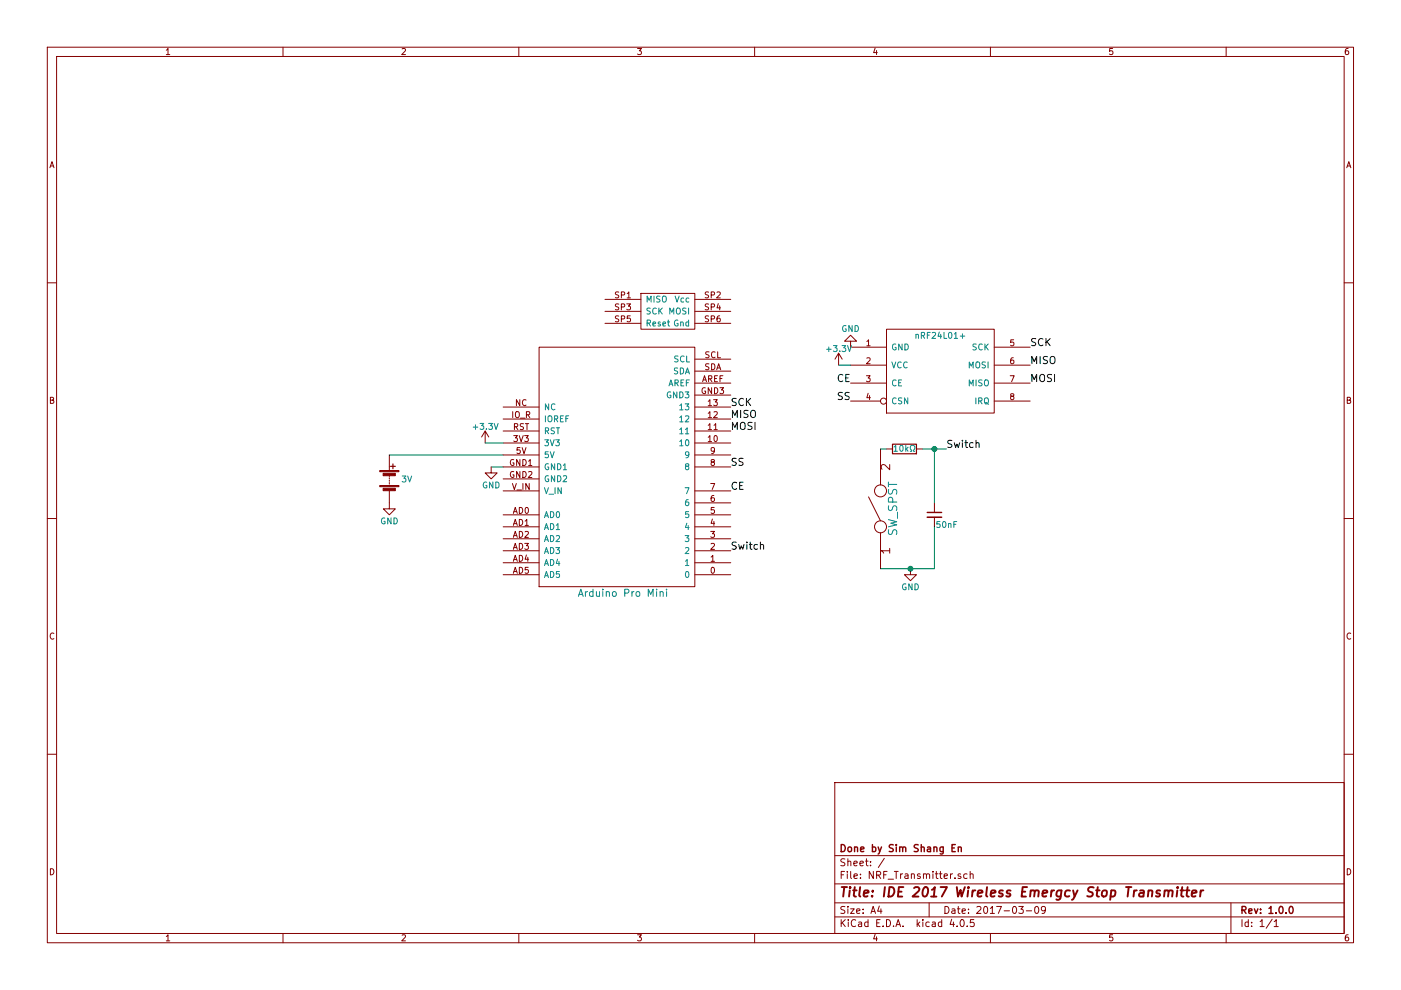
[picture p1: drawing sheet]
EESchema Schematic File Version 2
LIBS:power
LIBS:device
LIBS:transistors
LIBS:conn
LIBS:linear
LIBS:regul
LIBS:74xx
LIBS:cmos4000
LIBS:adc-dac
LIBS:memory
LIBS:xilinx
LIBS:microcontrollers
LIBS:dsp
LIBS:microchip
LIBS:analog_switches
LIBS:motorola
LIBS:texas
LIBS:intel
LIBS:audio
LIBS:interface
LIBS:digital-audio
LIBS:philips
LIBS:display
LIBS:cypress
LIBS:siliconi
LIBS:opto
LIBS:atmel
LIBS:contrib
LIBS:valves
LIBS:battery-cr2032
LIBS:Carlolib-disc
LIBS:cr2032
LIBS:dc-dc
LIBS:Dispositivos_I2C
LIBS:freetronics_schematic
LIBS:hc-05
LIBS:hc-05_breakout
LIBS:nRF24L01+
LIBS:oled
LIBS:open-project
LIBS:TLC5940
LIBS:VIN
LIBS:w_relay
LIBS:74xgxx
LIBS:ac-dc
LIBS:actel
LIBS:allegro
LIBS:Altera
LIBS:analog_devices
LIBS:battery_management
LIBS:bbd
LIBS:brooktre
LIBS:cmos_ieee
LIBS:diode
LIBS:elec-unifil
LIBS:ESD_Protection
LIBS:ftdi
LIBS:gennum
LIBS:graphic
LIBS:hc11
LIBS:ir
LIBS:Lattice
LIBS:logo
LIBS:maxim
LIBS:mechanical
LIBS:microchip_dspic33dsc
LIBS:microchip_pic10mcu
LIBS:microchip_pic12mcu
LIBS:microchip_pic16mcu
LIBS:microchip_pic18mcu
LIBS:microchip_pic32mcu
LIBS:motor_drivers
LIBS:motors
LIBS:msp430
LIBS:nordicsemi
LIBS:nxp_armmcu
LIBS:onsemi
LIBS:Oscillators
LIBS:Power_Management
LIBS:powerint
LIBS:pspice
LIBS:references
LIBS:relays
LIBS:rfcom
LIBS:sensors
LIBS:silabs
LIBS:stm8
LIBS:stm32
LIBS:supertex
LIBS:switches
LIBS:transf
LIBS:ttl_ieee
LIBS:video
LIBS:wiznet
LIBS:Worldsemi
LIBS:Xicor
LIBS:zetex
LIBS:Zilog
LIBS:NRF_Transmitter-cache
EELAYER 25 0
EELAYER END
$Descr A4 11693 8268
encoding utf-8
Sheet 1 1
Title "IDE 2017 Wireless Emergcy Stop Transmitter"
Date "2017-03-09"
Rev "1.0.0"
Comp "Done by Sim Shang En"
Comment1 ""
Comment2 ""
Comment3 ""
Comment4 ""
$EndDescr
$Comp
L ARDUINO_FOOTPRINT SHIELD?
U 1 1
P 5150 4000
F 0 "SHIELD?" H 4700 5150 60  0001 C CNN
F 1 "Arduino Pro Mini" H 5200 3050 60  0000 C CNN
F 2 "FT:ARDUINO_SHIELD" H 5150 3800 50  0001 C CNN
F 3 "" H 5150 4000 60  0000 C CNN
	1    5150 4000
	1    0    0    -1  
$EndComp
$Comp
L nRF24L01+ U?
U 1 1
P 7850 3100
F 0 "U?" H 7850 2800 50  0001 C CNN
F 1 "nRF24L01+" H 7850 3400 50  0000 C CNN
F 2 "MODULE" H 7850 3200 50  0001 C CNN
F 3 "DOCUMENTATION" H 7850 3050 50  0001 C CNN
	1    7850 3100
	1    0    0    -1  
$EndComp
$Comp
L GND #PWR?
U 1 1
P 7100 2900
F 0 "#PWR?" H 7100 2650 50  0001 C CNN
F 1 "GND" H 7100 2750 50  0000 C CNN
F 2 "" H 7100 2900 50  0000 C CNN
F 3 "" H 7100 2900 50  0000 C CNN
	1    7100 2900
	-1   0    0    1   
$EndComp
Text Label 8600 2900 0    60   ~ 0
SCK
Text Label 6100 3400 0    60   ~ 0
SCK
Text Label 6100 3500 0    60   ~ 0
MISO
Text Label 6100 3600 0    60   ~ 0
MOSI
Text Label 8600 3200 0    60   ~ 0
MOSI
Text Label 8600 3050 0    60   ~ 0
MISO
Text Label 7100 3350 2    60   ~ 0
SS
Text Label 6100 3900 0    60   ~ 0
SS
Text Label 7100 3200 2    60   ~ 0
CE
Text Label 6100 4100 0    60   ~ 0
CE
$Comp
L +3.3V #PWR?
U 1 1
P 7000 3050
F 0 "#PWR?" H 7000 2900 50  0001 C CNN
F 1 "+3.3V" H 7000 3190 50  0000 C CNN
F 2 "" H 7000 3050 50  0000 C CNN
F 3 "" H 7000 3050 50  0000 C CNN
	1    7000 3050
	1    0    0    -1  
$EndComp
$Comp
L +3.3V #PWR?
U 1 1
P 4050 3700
F 0 "#PWR?" H 4050 3550 50  0001 C CNN
F 1 "+3.3V" H 4050 3840 50  0000 C CNN
F 2 "" H 4050 3700 50  0000 C CNN
F 3 "" H 4050 3700 50  0000 C CNN
	1    4050 3700
	1    0    0    -1  
$EndComp
$Comp
L GND #PWR?
U 1 1
P 4100 3900
F 0 "#PWR?" H 4100 3650 50  0001 C CNN
F 1 "GND" H 4100 3750 50  0000 C CNN
F 2 "" H 4100 3900 50  0000 C CNN
F 3 "" H 4100 3900 50  0000 C CNN
	1    4100 3900
	1    0    0    -1  
$EndComp
$Comp
L SW_SPST SW?
U 1 1
P 7350 4250
F 0 "SW?" H 7250 4350 70  0001 C CNN
F 1 "SW_SPST" H 7350 4150 70  0000 C CNN
F 2 "" H 7350 4250 60  0000 C CNN
F 3 "" H 7350 4250 60  0000 C CNN
	1    7350 4250
	0    -1   -1   0   
$EndComp
$Comp
L C_Small C?
U 1 1
P 7800 4300
F 0 "C?" H 7810 4370 50  0001 L CNN
F 1 "50nF" H 7810 4220 50  0000 L CNN
F 2 "" H 7800 4300 50  0000 C CNN
F 3 "" H 7800 4300 50  0000 C CNN
	1    7800 4300
	1    0    0    -1  
$EndComp
$Comp
L R R?
U 1 1
P 7550 3750
F 0 "R?" V 7630 3750 50  0001 C CNN
F 1 "10kΩ" V 7550 3750 50  0000 C CNN
F 2 "" V 7480 3750 50  0000 C CNN
F 3 "" H 7550 3750 50  0000 C CNN
	1    7550 3750
	0    -1   -1   0   
$EndComp
$Comp
L GND #PWR?
U 1 1
P 7600 4750
F 0 "#PWR?" H 7600 4500 50  0001 C CNN
F 1 "GND" H 7600 4600 50  0000 C CNN
F 2 "" H 7600 4750 50  0000 C CNN
F 3 "" H 7600 4750 50  0000 C CNN
	1    7600 4750
	1    0    0    -1  
$EndComp
Text Label 7900 3750 0    60   ~ 0
Switch
Text Label 6100 4600 0    60   ~ 0
Switch
$Comp
L Battery BT?
U 1 1
P 3250 4000
F 0 "BT?" H 3350 4100 50  0001 L CNN
F 1 "3V" H 3350 4000 50  0000 L CNN
F 2 "" V 3250 4060 50  0000 C CNN
F 3 "" V 3250 4060 50  0000 C CNN
	1    3250 4000
	1    0    0    -1  
$EndComp
Wire Wire Line
	7000 3050 7100 3050
Wire Wire Line
	4050 3700 4200 3700
Wire Wire Line
	4100 3900 4200 3900
Wire Wire Line
	7800 3750 7800 4200
Wire Wire Line
	7350 4750 7800 4750
Wire Wire Line
	7800 4750 7800 4400
Connection ~ 7600 4750
Wire Wire Line
	7350 3750 7400 3750
Wire Wire Line
	7700 3750 7900 3750
Connection ~ 7800 3750
Wire Wire Line
	3250 3800 4200 3800
$Comp
L GND #PWR?
U 1 1
P 3250 4200
F 0 "#PWR?" H 3250 3950 50  0001 C CNN
F 1 "GND" H 3250 4050 50  0000 C CNN
F 2 "" H 3250 4200 50  0000 C CNN
F 3 "" H 3250 4200 50  0000 C CNN
	1    3250 4200
	1    0    0    -1  
$EndComp
$EndSCHEMATC
